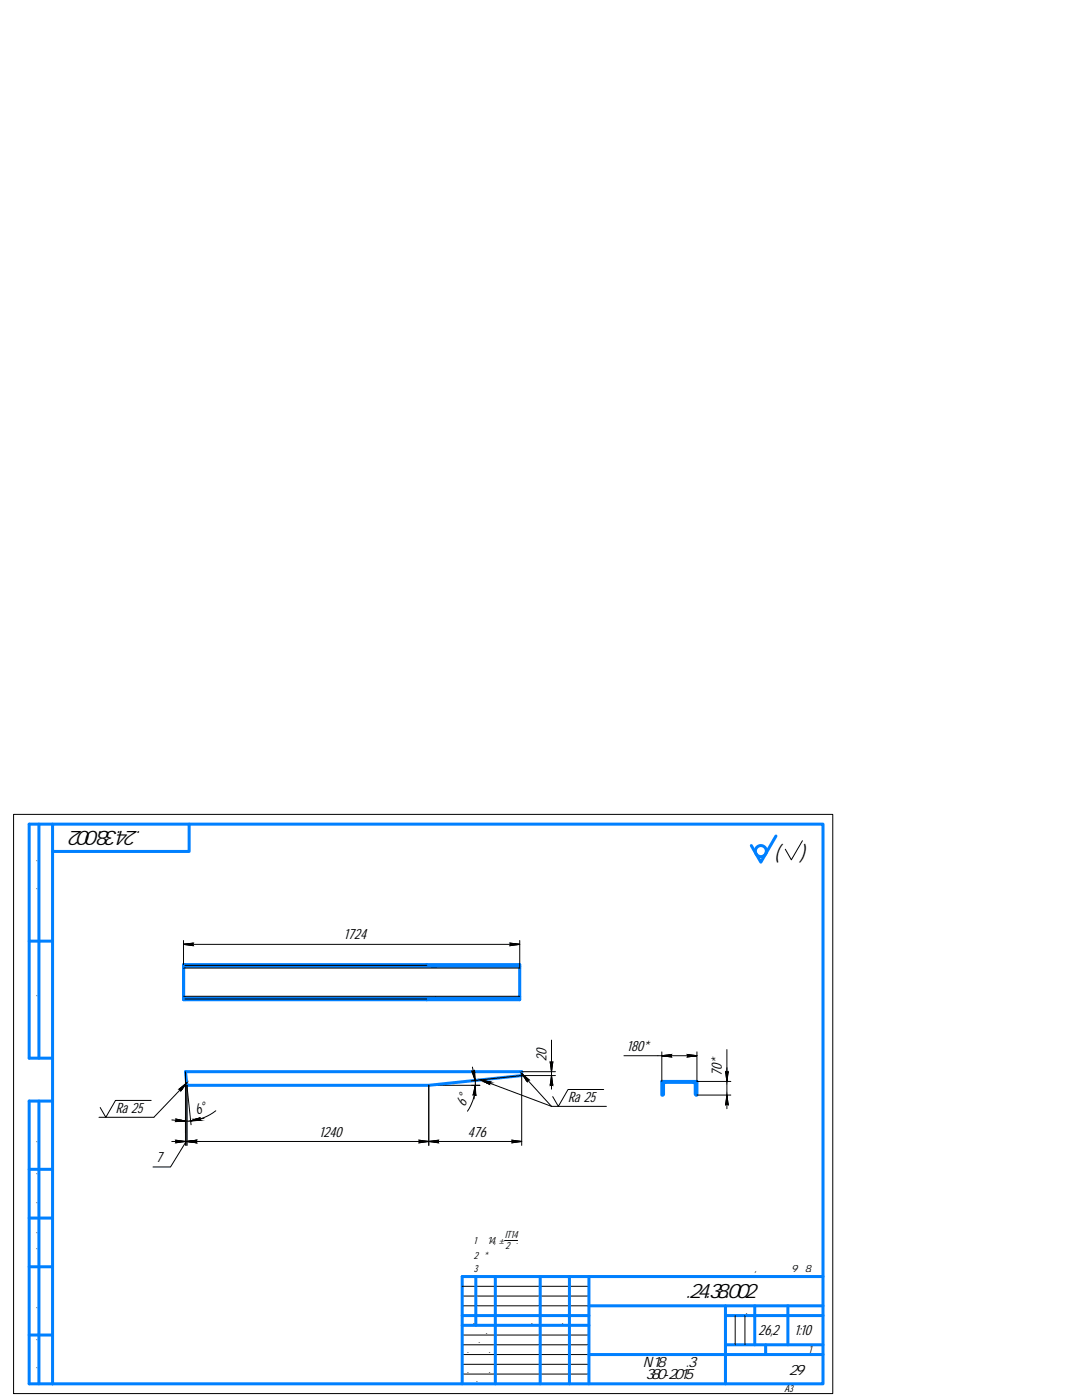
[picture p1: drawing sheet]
<svg xmlns="http://www.w3.org/2000/svg" width="216mm" height="279mm" viewBox="0 0 216 279" stroke-linecap="round" stroke-linejoin="round" font-family="sans-serif">
<g fill="none" stroke="#0080ff" stroke-width=".6">
<path d="M7.8 164.5v46.7M10.5 164.5h153.7v111.7h-153.7zM10.5 164.5h-4.7v46.7h4.7M37.7 164.5v5.4h-27.2M154.8 166.8l-3 5.3-1.9-3.3M5.8 187.8h4.7M36.6 198.8l.1 .4h.2M36.9 192.8v-.3h-.3v7h.3v-.3M36.9 199.2h50.1M36.9 192.5h66.8v6.7M85.2 192.5a.61 .61 0 0 0 .8 .3h1M87 192.8h-50.3l-.1 .4"/>
<path d="M87 199.2h16.7v.3h-66.8M87 199.2h-1a.63 .63 0 0 0-.8 .3M87 192.8h16.7M7.8 219.7v56.5M10.5 219.7h-4.7v56.5h4.7M37 213.9h67.1v.8l-18.5 1.9h-48.3zM132.1 215.8h7v2.7l-.4-.1v-2.1l-.3-.3h-5.8l-.2 .4v2l-.3 .1zM5.8 233.4h4.7M5.8 252.8h4.7M5.8 243.1h4.7M94.9 254.8v9.7M98.8 254.8v21.4"/>
<path d="M107.8 254.8v21.4M113.6 254.8v21.4M117.5 254.8v21.4M164.2 254.8h-72v21.4M5.8 266.4h4.7M92.2 262.6h25.3M92.2 264.5h25.3M117.5 270.3h46.7M117.5 260.6h46.7M144.8 262.6h19.4M144.8 260.6v15.6M144.8 268.4h19.4"/>
<path d="M150.6 260.6v7.8M152.8 268.4v1.9M157.2 260.6v7.8"/>
<circle cx="151.8" cy="169.9" r="1.1"/>
</g>
<path d="M68.8 185.3v2.8M106.9 211.5h2.8M125.3 207.5v2.8M141.9 214.7h2.8M31.3 229.7v2.8M38.6 220.5l1.2 2.5M63.9 224.6v2.8M90.8 220l2.6 1M93.5 224.6v2.8" fill="none" stroke="#fff" stroke-width=".2"/>
<g fill="#fff" stroke="#fff" stroke-width=".2">
<path d="M141.9 210.4l2.8 4.3v-4.3zM141.9 210.4l2.8 4.3h-2.8z"/>
<path d="M125.3 210.3h5v-2.8zM125.3 207.5h5l-5 2.8z"/>
<path d="M33.2 229.7l-1.9 2.8h1.9zM31.3 229.7h1.9l-1.9 2.8z"/>
<path d="M63.9 227.4h5v-2.8zM63.9 224.6h5l-5 2.8z"/>
<path d="M41 219.4l-1.2 3.6 2.4-1.1zM38.6 220.5l2.4-1.1-1.2 3.6z"/>
<path d="M106.9 208.5l2.8 3v-3zM106.9 208.5l2.8 3h-2.8z"/>
<path d="M91.7 217.5l1.7 3.5 1-2.5zM91.7 217.5l1.7 3.5-2.6-1z"/>
<path d="M93.5 227.4h4.2v-2.8zM93.5 224.6h4.2l-4.2 2.8z"/>
<path d="M68.8 188.1h5v-2.8zM68.8 185.3h5l-5 2.8z"/>
</g>
<g fill="none" stroke="#000" stroke-width=".2">
<path d="M2.7 162.5h163.5v115.6h-163.5zM160.1 167.8l-2.2 3.8-1.2-2.1M36.6 188.5l2-.3-.2 .3 .2 .2zM36.6 188.5h67.1M36.6 187.7v4.8M36.6 198.8h67.1M36.9 192.7h48.3M36.9 199.4h48.3M101.8 188.2l1.9 .3-1.9 .2 .1-.2zM103.7 187.7v5.5h-67.1M30.2 219.6h-7.1l-2 3.4-1.1-2M35.7 217.4l1.5-1.3-1.1 1.6-.1-.3z"/>
<path d="M37 213.9v14.7M37.2 216.1l-6.5 6.9h-11M84.7 216.6h11M85.6 216.6v12M94.3 213l.5 2.6-.6-1.8 .3 .1 .2-.2 .1 1.9a9.2 9.2 0 0 1-1.5 6.2M94.8 216.6l-.4 1.9 .3-.2 .2 .3-.1-2-.2 2.7M96 215.5l1.9 .5-.3 .1 .1 .3zM96 215.5l14 5.3M104.1 214.3l1.5 1.2-.3 .1-.1 .3zM104.1 213.9h6.7M104.1 214.7h6.7M104.1 214.7l-10.1 1"/>
<path d="M104.1 214.3l5.9 6.5M104.1 214.7v13.9M110 211.1v2.8l-.2-2 .2 .2 .3-.2-.3 2M110 207.6a48.5 48.5 0 0 1-.2 9l.2-.2 .3 .2-.3-1.9v2.7M120.5 217.4h-7.2l-1.9 3.4-1.1-1.9M124.5 210.7h14.6M132.1 210.7l1.9-.3-.2 .3 .2 .2zM132.1 209.9v5.9M137.1 210.4l2 .3-2 .2 .2-.2zM139.1 209.9v5.9h6.7M139.1 218.5h6.7M145 213.1v2.7l-.2-1.9 .2 .2 .3-.2-.3 1.9"/>
<path d="M145 209.5v9l-.2 2 .2-.2 .3 .2-.3-2v2.8M34.3 227.8h2.7l-1.9 .3 .2-.3-.2-.2 1.9 .2h67.1M37.1 227.8l-3.1 5.1h-3.5M37.3 227.8l1.9 .3-.2-.3 .2-.2-1.9 .2h2.7M37.3 227.8l1.9-.2-.2 .2 .2 .3zM38.1 224.5l-.8-7.9v12M40.7 223.2l-2.7 .5 1.9-.6-.1 .3 .2 .2-2 .1M43.1 221.7a9.9 9.9 0 0 1-6.1 2.1l-1.9-.5 .2 .3-.3 .2h2l-2.7-.3M83.6 227.6l2 .2-2 .3 .2-.3zM85.6 227.8l1.9-.2-.2 .2 .2 .3zM102.2 227.6l1.9 .2-1.9 .3 .1-.3zM110 220.8h11"/>
<path d="M92.2 258.7h25.3M92.2 256.7h25.3M100.7 247.6h2.6M92.2 260.6h25.3M92.2 266.4h25.3M92.2 268.4h25.3M92.2 270.3h25.3M92.2 272.3h25.3M92.2 274.2h25.3M146.7 262.6v5.8M148.6 262.6v5.8"/>
</g>
<g fill="#000" stroke="#000" stroke-width=".2">
<path d="M35.7 217.4h.6zM35.7 217.4l1.5-1.3-.9 1.3zM94.2 213.8l.3 .1h-.3zM94.2 213.9h.5l.1 1.7zM94.5 218.3h.2l-.3 .2zM94.7 213.7l-.1 .1zM94.7 218.3l.2 .2zM94.7 218.3h.2v.2zM94.8 216.6l.1 1.7h-.4zM96 215.5l1.9 .5h-1.1zM96.8 216h1.1l-.3 .1zM104.1 214.3l1.5 1.2h-.6z"/>
<path d="M105 215.5h.6zM109.8 211.9l.2 .2h-.2zM109.8 212.1h.5l-.3 1.8zM109.8 216.4h.2l-.2 .2zM110 214.7l.3 1.7h-.5zM110 216.4h.3v.2zM110 212.1l.3-.2v.2zM144.8 213.9l.2 .2h-.2zM144.8 214.1h.5l-.3 1.7zM145 218.5l.3 1.8h-.5zM145 214.1l.3-.2v.2zM35.1 223.3l1.2 .3h-1z"/>
<path d="M35.3 223.6l1.7 .2zM39 223.4h.8l.2 .2zM39 223.4l.9-.3-.1 .3zM144.8 220.3h.2l-.2 .2zM145 220.3h.3v.2z"/>
<path d="M36.6 188.5l2-.3-.2 .3zM36.6 188.5l2 .2-.2-.2z"/>
<path d="M101.8 188.2l1.9 .3h-1.8zM101.9 188.5l-.1 .2 1.9-.2z"/>
<path d="M35.7 217.4h.6zM36 217.4h.3l-.2 .3z"/>
<path d="M94.6 213.8l.1 .1zM94.6 213.8l.1 .1h-.2z"/>
<path d="M96.8 216l.3 .1h.5zM97.1 216.1h.5l.1 .3z"/>
<path d="M105 215.5l.3 .1zM105 215.6h.3l-.1 .3z"/>
<path d="M132.1 210.7l1.9-.3-.2 .3zM132.1 210.7l1.9 .2-.2-.2z"/>
<path d="M137.1 210.4l2 .3h-1.8zM137.3 210.7l-.2 .2 2-.2z"/>
<path d="M35.1 227.6l1.9 .2h-1.7zM35.3 227.8l-.2 .3 1.9-.3z"/>
<path d="M35.3 223.6l-.2 .2h1.9zM35.1 223.8h1.9h-2z"/>
<path d="M38.4 223.6h1.6l-1-.2zM38 223.7l.4-.1h1.6z"/>
<path d="M37.3 227.8l1.9-.2-.2 .2zM37.3 227.8l1.9 .3-.2-.3z"/>
<path d="M37.3 227.8l1.9-.2-.2 .2zM37.3 227.8l1.9 .3-.2-.3z"/>
<path d="M83.6 227.6l2 .2h-1.8zM83.8 227.8l-.2 .3 2-.3z"/>
<path d="M85.6 227.8l1.9-.2-.2 .2zM85.6 227.8l1.9 .3-.2-.3z"/>
<path d="M102.2 227.6l1.9 .2h-1.8zM102.3 227.8l-.1 .3 1.9-.3z"/>
</g>
<g font-size="4.1">
<text x="35.1" y="165.8" transform="rotate(-180 35.1 165.8)">МТСП.24.38.002</text>
<text x="154.7" y="171.4">(</text>
<text x="159.7" y="171.4">)</text>
<text x="129.9" y="259.1">МТСП.24.38.002</text>
</g>
<g font-size="2.9">
<text x="68.6" y="187.5">1724</text>
<text x="125.1" y="209.7">180*</text>
<text x="109.1" y="211.7" transform="rotate(-90 109.1 211.7)">20</text>
<text x="144.1" y="214.8" transform="rotate(-90 144.1 214.8)">70*</text>
<text x="92.8" y="220.9" transform="rotate(-70 92.8 220.9)">6°</text>
<text x="113.4" y="220">Ra 25</text>
<text x="23.1" y="222.2">Ra 25</text>
<text x="39.4" y="222.6" transform="rotate(-25 39.4 222.6)">6°</text>
<text x="63.7" y="226.8">1240</text>
<text x="93.3" y="226.8">476</text>
<text x="31.2" y="231.9">7</text>
<text x="151.4" y="266.5">26,2</text>
<text x="158.6" y="266.5">1:10</text>
<text x="119.5" y="272.8">Швеллер N 18П Ст.3ПС</text>
<text x="123.4" y="275.2">ГОСТ 380-2015</text>
<text x="147.9" y="274.3">МехТрест29</text>
</g>
<g font-size="2.1">
<text x="7.5" y="180.7" transform="rotate(-90 7.5 180.7)">Перв. примен.</text>
<text x="7.5" y="202.8" transform="rotate(-90 7.5 202.8)">Справ. №</text>
<text x="7.5" y="231.2" transform="rotate(-90 7.5 231.2)">Подп. и дата</text>
<text x="7.5" y="242.5" transform="rotate(-90 7.5 242.5)">Инв. № дубл.</text>
<text x="94.5" y="248.2">1 Н14, ±</text>
<text x="94.5" y="251.2">2 * Размеры для справок</text>
<text x="100.8" y="247">IT14</text>
<text x="100.8" y="249.2">2</text>
<text x="103.1" y="248.2">.</text>
<text x="7.5" y="252.6" transform="rotate(-90 7.5 252.6)">Взам. инв. №</text>
<text x="94.5" y="253.9">3 Допускается подгонка и доработка швеллера по месту в процессе установки, на марки 9 и 8.</text>
<text x="146" y="262.3">Лит.</text>
<text x="151.5" y="262.3">Масса</text>
<text x="157.3" y="262.3">Масштаб</text>
<text x="7.5" y="264.3" transform="rotate(-90 7.5 264.3)">Подп. и дата</text>
<text x="92.3" y="266.2">Разраб.</text>
<text x="92.3" y="268.1">Пров.</text>
<text x="92.4" y="264.2">Изм.</text>
<text x="95.1" y="264.2">Лист</text>
<text x="98.9" y="266.2">Иванов</text>
<text x="100.2" y="264.2">№ докум.</text>
<text x="108.9" y="264.2">Подп.</text>
<text x="113.8" y="264.2">Дата</text>
<text x="7.5" y="275.6" transform="rotate(-90 7.5 275.6)">Инв. № подл.</text>
<text x="92.3" y="270">Т.контр.</text>
<text x="92.3" y="273.9">Н.контр.</text>
<text x="92.3" y="275.9">Утв.</text>
<text x="145.2" y="270">Лист</text>
<text x="153.4" y="270">Листов</text>
<text x="161.4" y="270">1</text>
<text x="121.5" y="277.8">Копировал</text>
<text x="148.7" y="277.8">Формат</text>
<text x="156.5" y="277.8">A3</text>
</g>
</svg>
